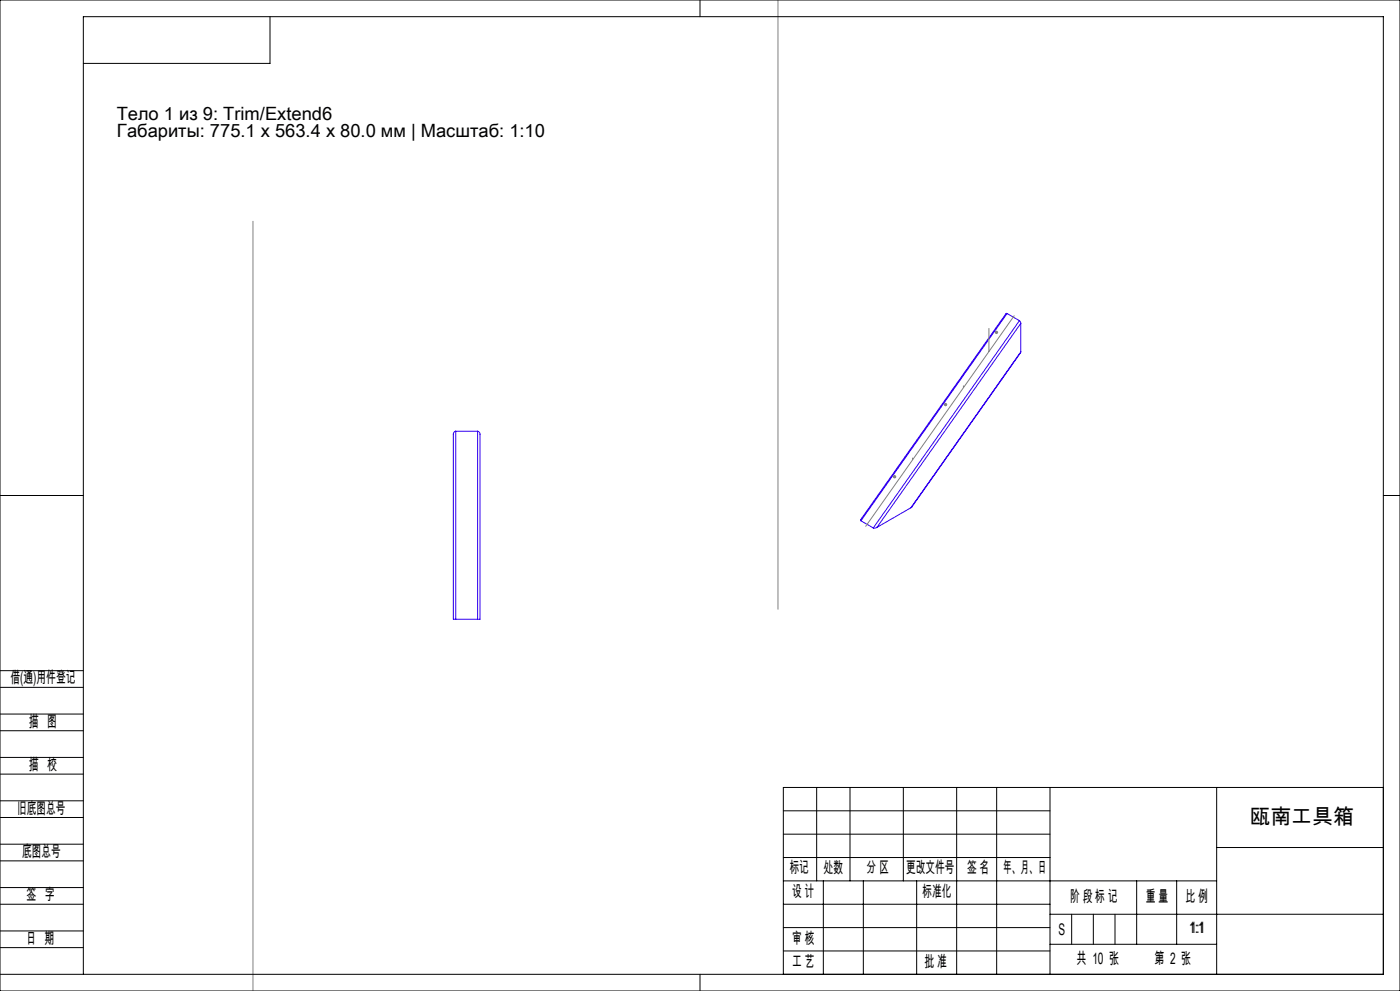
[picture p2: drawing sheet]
<svg xmlns="http://www.w3.org/2000/svg" width="420mm" height="297mm" viewBox="0 0 420 297" stroke-linecap="round" stroke-linejoin="round" font-family="sans-serif">
<g fill="none" stroke="#3202f0" stroke-width=".3">
<path d="M302.1 94h-.3l-43.6 61.7 .1 .4M302.1 94l-43.8 62.1M302.1 94l3.7 2.1M305.8 96.1l.4 .8M305.8 96.1l-43.8 62.1M306.2 96.9l-43.1 61.2M306.2 96.9v8.5M306.2 105.4l-33 46.8M136.7 129.2l-.4 .3-.3 .6v55.5h.7M136.7 129.2v56.4M136.7 129.2h6.6M143.3 129.2a.82 .82 0 0 1 .7 .9v55.5h-.7"/>
<path d="M143.3 129.2v56.4M258.3 156.1l3.7 2.1M263.1 158.1l-1.1 .1M273.2 152.2l-10.1 5.9M136.7 185.6h6.6"/>
</g>
<g fill="none" stroke="#808080" stroke-width=".3">
<path d="M233.4 0v182.7M75.9 66.2v230.9M296.7 98.3v7.1M298.4 99.6h1M298.6 99.3l.7 .7M298.9 99.1v1M299.3 99.3l-.7 .7M304.3 94.6l-44.6 63.2M289 115.5v.7M273.8 137.2v.6M283.2 121.3h1M283.3 120.9l.7 .7"/>
<path d="M283.7 120.8v1M284 120.9l-.7 .7M267.9 142.9h1M268 142.5l.7 .7M268.4 142.4v1M268.7 142.5l-.7 .7"/>
</g>
<g fill="none" stroke="#000" stroke-width=".3">
<path d="M0 0h420v297h-420zM81 5v14h-56M210 0v5M0 148.5h25M415 148.5h5M0 219h25M0 214h25M0 206h25M0 201h25M0 232h25M0 227h25M245 236v28"/>
<path d="M255 236v28M271 236v28M287 236v56M299 236v56M315 236v56M365 236v56M415 236h-180v56M0 258h25M0 245h25M0 253h25M0 240h25M235 250h80"/>
<path d="M235 243h80M235 257h80M365 254h50M0 279h25M0 271h25M0 266h25M235 271h80M235 278h80M235 264h130M247 264v28M259 264v28M275 264v28"/>
<path d="M315 274h100M321.5 274v9M328 274v9M334.5 274v9M341 264v19M353 264v19M0 292h415v-287h-390v287M0 284h25M210 292v5M235 285h80M315 283h50"/>
</g>
<text font-size="6.3" x="374.9" y="246.8">瓯南工具箱</text>
<g font-size="5.5">
<text x="35" y="35.9">Тело 1 из 9: Trim/Extend6</text>
<text x="35" y="41.1">Габариты: 775.1 x 563.4 x 80.0 мм | Масштаб: 1:10</text>
</g>
<g font-size="4.8">
<text x="3.2" y="204.8">借(通)用件登记</text>
<text x="8.7" y="218">描 图</text>
<text x="8.7" y="230.7">描 校</text>
<text x="5.2" y="243.8">旧底图总号</text>
<text x="6.6" y="256.8">底图总号</text>
<text x="236.9" y="261.7">标记</text>
<text x="247.1" y="261.7">处数</text>
<text x="260" y="261.7">分 区</text>
<text x="271.9" y="261.7">更改文件号</text>
<text x="290.1" y="261.7">签 名</text>
<text x="301" y="261.7">年、月、日</text>
<text x="7.9" y="269.7">签 字</text>
<text x="237.6" y="268.7">设 计</text>
<text x="276.8" y="268.7">标准化</text>
<text x="321.1" y="270.3">阶 段 标 记</text>
<text x="343.8" y="270.3">重 量</text>
<text x="355.7" y="270.3">比 例</text>
<text x="317.5" y="280.2">S</text>
<text x="356.8" y="279.6">1:1</text>
<text x="7.9" y="282.8">日 期</text>
<text x="237.7" y="282.8">审 核</text>
<text x="237.7" y="289.8">工 艺</text>
<text x="277.4" y="289.8">批 准</text>
<text x="323" y="289">共 10 张</text>
<text x="346.4" y="289">第 2 张</text>
</g>
</svg>
